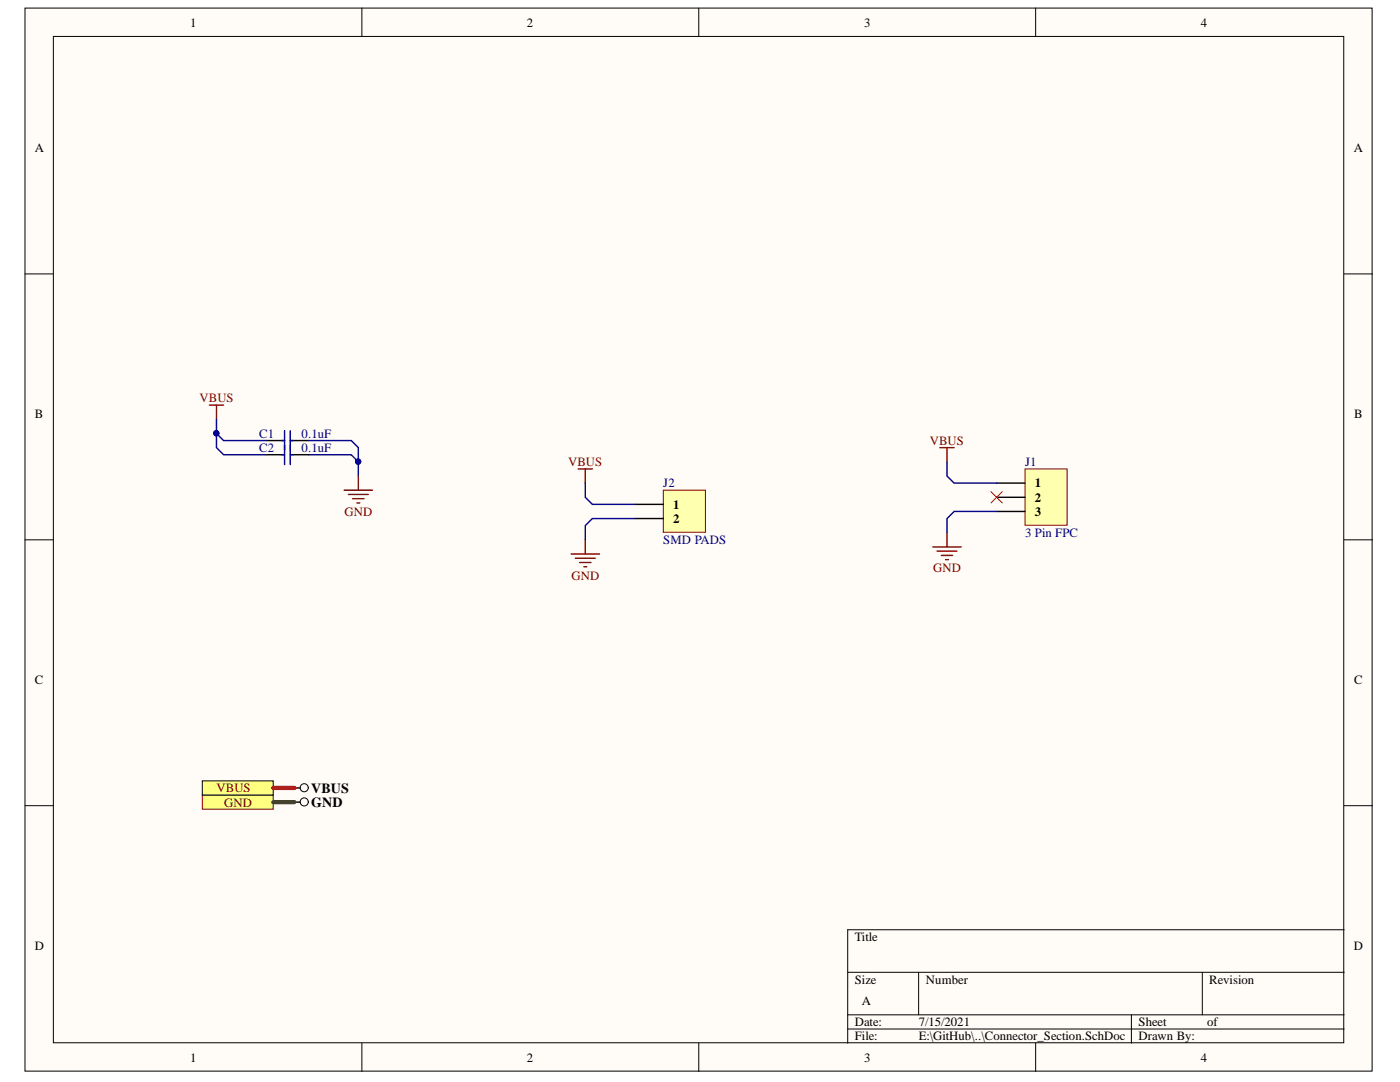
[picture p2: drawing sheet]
<svg xmlns="http://www.w3.org/2000/svg" width="279mm" height="216mm" viewBox="0 0 279 216" stroke-linecap="round" stroke-linejoin="round" font-family="sans-serif">
<g fill="#fffcf8" stroke="#000" stroke-width=".2">
<path d="M5 1.6h268.8v212.1h-268.8z"/>
<path d="M10.6 7.3h257.6v200.8h-257.6z"/>
</g>
<g fill="none" stroke="#000" stroke-width=".2">
<path d="M72.2 1.6v5.7M139.5 1.6v5.7M206.7 1.6v5.7M5 54.7h5.6M268.3 54.7h5.6M5 107.7h5.6M268.3 107.7h5.6M5 160.8h5.6M268.3 160.8h5.6M169.2 194h99.1M183.3 194v8.5M239.9 194v8.5"/>
<path d="M268.3 185.5h-99.1v22.7M72.2 208.2v5.6M139.5 208.2v5.6M169.2 202.5h99.1M169.2 205.3h99.1M206.7 208.2v5.6M225.8 202.5v5.7"/>
</g>
<path d="M204.6 93.6h8.4v11.2h-8.4z" fill="#ffffb0" stroke="#800000" stroke-width=".2"/>
<path d="M198.9 96.4h5.7M198.9 99.2h5.7M198.9 102.1h5.7" fill="none" stroke="#000" stroke-width=".28"/>
<path d="M187.6 89.3h2.8M189 89.3v2.9M186.2 109.1h5.6M187 110h4M187.9 110.8h2.2M188.7 111.7h.6M189 106.3v2.8" fill="none" stroke="#800000" stroke-width=".28"/>
<path d="M197.8 98.1l2.2 2.3M200 98.1l-2.2 2.3" fill="none" stroke="#f00" stroke-width=".2"/>
<path d="M189 92.2v2.8l1.4 1.4h8.5M198.9 102.1h-8.5l-1.4 1.4v2.8" fill="none" stroke="#000080" stroke-width=".28"/>
<path d="M132.4 97.8h8.4v8.4h-8.4z" fill="#ffffb0" stroke="#800000" stroke-width=".2"/>
<path d="M126.7 100.6h5.7M126.7 103.5h5.7" fill="none" stroke="#000" stroke-width=".28"/>
<path d="M115.4 93.6h2.8M116.8 93.6v2.8M114 110.5h5.6M114.8 111.4h4M115.7 112.2h2.2M116.5 113.1h.6M116.8 107.7v2.8" fill="none" stroke="#800000" stroke-width=".28"/>
<path d="M116.8 96.4v2.8l1.4 1.4h8.5M126.7 103.5h-8.5l-1.4 1.4v2.8" fill="none" stroke="#000080" stroke-width=".28"/>
<path d="M40.4 158.6h14.1v2.9h-14.1z" fill-rule="evenodd" fill="#ffff80" stroke="#800000" stroke-width=".2"/>
<circle cx="60.7" cy="160" r=".81" fill="none" stroke="#000" stroke-width=".2"/>
<path d="M58.8 160.1h1.1" fill="none" stroke="#000" stroke-width=".28"/>
<path d="M40.4 155.8h14.1v2.8h-14.1z" fill-rule="evenodd" fill="#ffff80" stroke="#000" stroke-width=".2"/>
<circle cx="60.7" cy="157.2" r=".81" fill="none" stroke="#000" stroke-width=".2"/>
<path d="M53.1 87.9h3.7M53.1 90.7h3.7M57.9 87.9h3.7M57.9 90.7h3.7M58.8 157.2h1.1" fill="none" stroke="#000" stroke-width=".28"/>
<path d="M54.5 160.1h4.3" fill="none" stroke="#38761d" stroke-width=".85"/>
<path d="M54.5 157.2h4.3" fill="none" stroke="#f00" stroke-width=".85"/>
<path d="M41.8 80.8h2.8M43.2 80.8v2.9M68.7 97.8h5.6M69.5 98.7h4M70.4 99.5h2.2M71.5 95v2.8M71.2 100.4h.6" fill="none" stroke="#800000" stroke-width=".28"/>
<path d="M56.2 87.9h.6M56.2 90.7h.6M56.8 85.9v6.8M57.9 85.9v6.8M57.9 87.9h.6M57.9 90.7h.6" fill="none" stroke="#00f" stroke-width=".28"/>
<path d="M43.2 83.7v2.8l1.4 1.4h8.5M43.2 86.5v2.8l1.4 1.4h8.5M61.6 90.7h8.5l1.4 1.5M61.6 87.9h8.5l1.4 1.4v5.7" fill="none" stroke="#000080" stroke-width=".28"/>
<g fill="#000080" stroke="#000080" stroke-width=".2">
<circle cx="71.5" cy="92.1" r=".52"/>
<circle cx="43.2" cy="86.5" r=".52"/>
</g>
<g font-size="2.8">
<text x="62.1" y="161">GND</text>
<text x="62.1" y="158.1">VBUS</text>
</g>
<g font-size="2.5">
<text x="38" y="5.3">1</text>
<text x="105.2" y="5.3">2</text>
<text x="172.4" y="5.3">3</text>
<text x="239.6" y="5.3">4</text>
<text x="6.9" y="30.4">A</text>
<text x="270.2" y="30.4">A</text>
<text x="6.9" y="83.5">B</text>
<text x="270.2" y="83.5">B</text>
<text x="134.3" y="101.5">1</text>
<text x="206.5" y="97.2">1</text>
<text x="206.5" y="100.1">2</text>
<text x="134.3" y="104.3">2</text>
<text x="206.5" y="102.9">3</text>
<text x="6.9" y="136.5">C</text>
<text x="270.2" y="136.5">C</text>
<text x="6.9" y="189.6">D</text>
<text x="170.6" y="187.8">Title</text>
<text x="270.2" y="189.6">D</text>
<text x="170.6" y="196.3">Size</text>
<text x="184.8" y="196.3">Number</text>
<text x="241.3" y="196.3">Revision</text>
<text x="172" y="200.6">A</text>
<text x="170.6" y="204.8">Date:</text>
<text x="170.6" y="207.6">File:</text>
<text x="183.3" y="204.8">7/15/2021</text>
<text x="183.3" y="207.6">E:\GitHub\..\Connector_Section.SchDoc</text>
<text x="227.2" y="204.8">Sheet</text>
<text x="227.2" y="207.6">Drawn By:</text>
<text x="240.9" y="204.8">of</text>
<text x="38" y="211.9">1</text>
<text x="105.2" y="211.9">2</text>
<text x="172.4" y="211.9">3</text>
<text x="239.6" y="211.9">4</text>
</g>
<g font-size="2.5" fill="#800000">
<text x="39.8" y="80.2">VBUS</text>
<text x="185.5" y="88.8">VBUS</text>
<text x="113.4" y="93">VBUS</text>
<text x="68.7" y="102.9">GND</text>
<text x="114" y="115.6">GND</text>
<text x="186.2" y="114.2">GND</text>
<text x="43.2" y="158.1">VBUS</text>
<text x="44.7" y="160.9">GND</text>
</g>
<g font-size="2.5" fill="#000080">
<text x="51.7" y="87.3">C1</text>
<text x="60.2" y="87.3">0.1uF</text>
<text x="51.7" y="90.2">C2</text>
<text x="60.2" y="90.2">0.1uF</text>
<text x="204.6" y="93">J1</text>
<text x="132.4" y="97.2">J2</text>
<text x="204.6" y="107.2">3 Pin FPC</text>
<text x="132.4" y="108.6">SMD PADS</text>
</g>
</svg>
